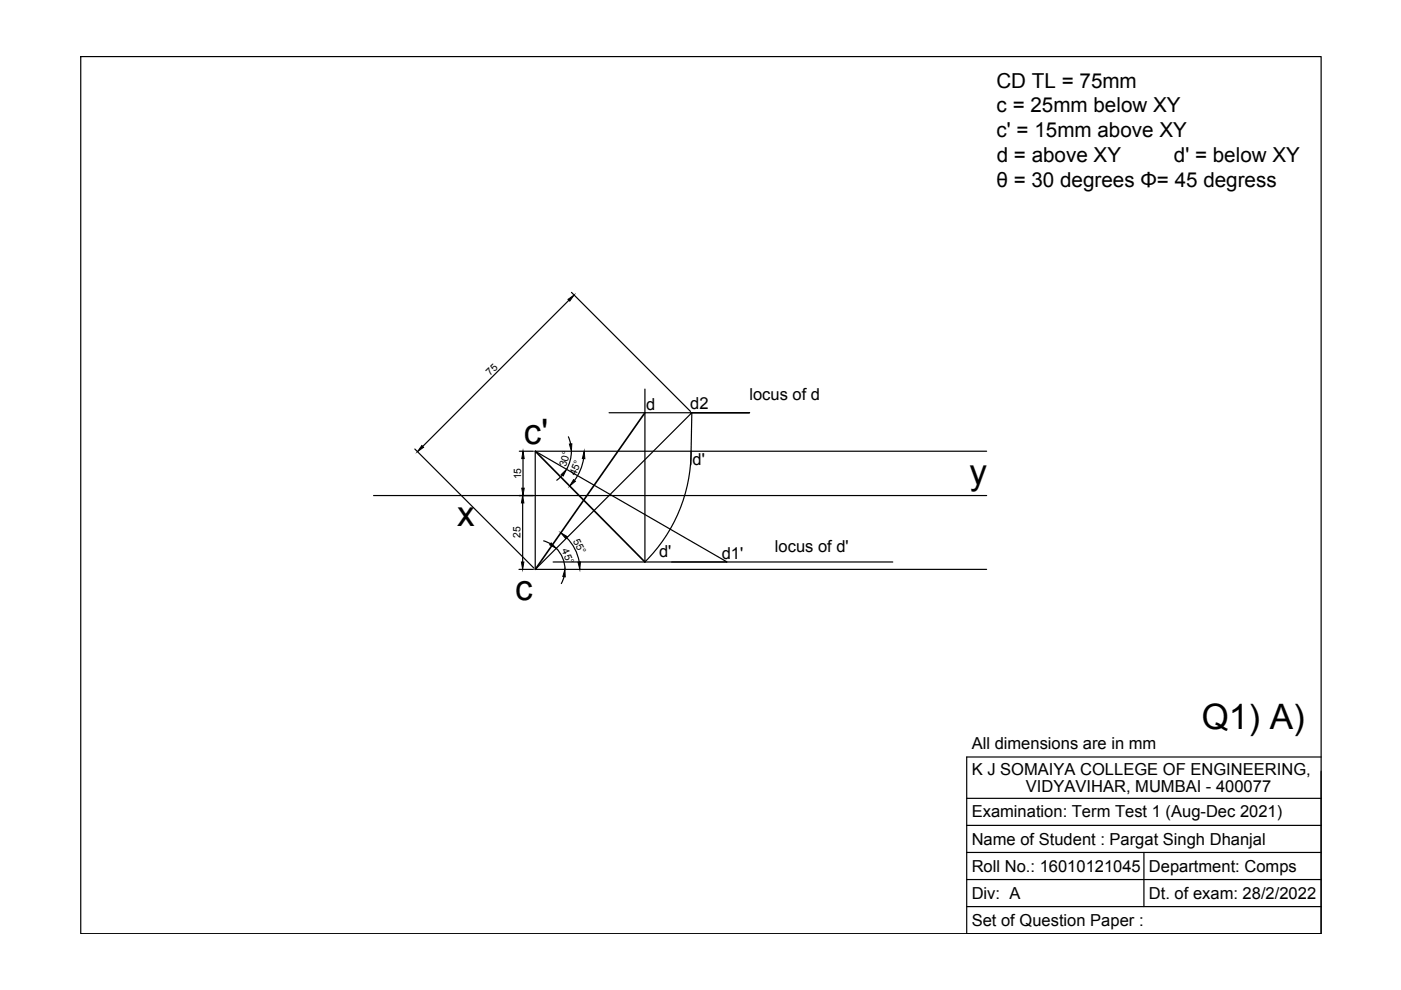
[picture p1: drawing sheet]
<svg xmlns="http://www.w3.org/2000/svg" width="297mm" height="210mm" viewBox="0 0 297 210" stroke-linecap="round" stroke-linejoin="round" font-family="sans-serif">
<!-- layer: 0 -->
<g fill="none" stroke="#000" stroke-width=".25">
<path d="M17.1 12h263v186h-263zM120.6 63.7l-31 31M121.2 62l25.2 25.2M88 95.2l25.2 25.2M110.1 95.7h3M110.9 97.2v6.3M113.5 95.7v25M113.5 95.7l40.7 23.5h-36.9M113.5 95.7h95.7M120.5 92.6l.5 1.5M121.1 95.7l-.3 2.2-.7 1.6M123.7 97.2l-.5 2.1-1.4 2.6"/>
<path d="M129.1 87.5h29.8h-12.2l-33.2 33.2M136.7 82.5v36.6a33 33 0 0 0 9.8-23.4M146.7 87.5l-.2 11.1M79.2 105.1h130M110.8 106.6v12.6M115.3 114.7l1.4 .6M117.9 116.3l1.3 1.7 .4 1.3 .2 1.4M119.2 100.8l-1.2 1M120.1 114a9.5 9.5 0 0 1 2.7 5.2M142.4 119.2h46.9M110 120.7h3.1M113.5 120.7h95.7"/>
<path d="M119.6 122.3l-.6 1.4M205 169.3h75.1M205 175h75.1M280.1 160.5h-75.1v37.5h75.1v-34.5M205 180.7h75.1M205 186.5h75.1M205 192.2h75.1M242.5 180.7v11.5"/>
</g>
<g fill="#000" stroke="#000" stroke-width=".21">
<path d="M120.4 63.5l1.3-.9-.9 1.2zM89.4 94.5l.4 .3-1.3 1zM110.9 95.7l.2 1.5h-.5zM120.7 94.1h.5l-.1 1.6zM123.9 95.7l.1 1.6-.5-.1zM110.8 105.1l.3 1.5h-.6zM110.5 119.2h.6l-.3 1.5zM110.6 103.5h.5l-.2 1.6zM116.9 115.1l1 1.2-1.4-.8zM119 100.6l1.1-1.1-.7 1.4zM118.9 113l1.4 .8-.4 .4zM121.6 101.7l.4 .3-1.2 1z"/>
<path d="M122.5 119.2l.6-.1-.2 1.6zM119.8 120.7v1.6l-.5-.1z"/>
</g>
<path d="M113.5 95.7l23.2 23.5M136.7 87.5l-23.2 33.2" fill="none" stroke="#000" stroke-width=".35"/>
<g font-size="7.4">
<text x="111.1" y="94.1">c'</text>
<text x="205.6" y="102.7">y</text>
<text x="96.9" y="111.5">x</text>
<text x="109.2" y="127.3">c</text>
<text x="254.8" y="154.6">Q1) A)</text>
</g>
<g font-size="4.4">
<text x="211.3" y="18.6">CD TL = 75mm</text>
<text x="211.3" y="23.9">c = 25mm below XY</text>
<text x="211.3" y="29.1">c' = 15mm above XY</text>
<text x="211.3" y="34.3">d = above XY</text>
<text x="248.9" y="34.3">d' = below XY</text>
<text x="211.3" y="39.6">θ = 30 degrees Φ= 45 degress</text>
</g>
<g font-size="3.5">
<text x="137" y="86.9">d</text>
<text x="146.4" y="86.7">d2</text>
<text x="158.9" y="84.8">locus of d</text>
<text x="146.8" y="98.7">d'</text>
<text x="139.7" y="118.1">d'</text>
<text x="153" y="118.6">d1'</text>
<text x="164.3" y="117.1">locus of d'</text>
<text x="206" y="158.8">All dimensions are in mm</text>
<text x="206" y="164.2">K J SOMAIYA COLLEGE OF ENGINEERING,</text>
<text x="217.5" y="167.9">VIDYAVIHAR, MUMBAI - 400077</text>
<text x="206" y="173.3">Examination: Term Test 1 (Aug-Dec 2021)</text>
<text x="206" y="179.1">Name of Student : Pargat Singh Dhanjal</text>
<text x="206" y="184.8">Roll No.: 16010121045</text>
<text x="243.6" y="184.8">Department: Comps</text>
<text x="206" y="190.5">Div: A</text>
<text x="243.6" y="190.5">Dt. of exam: 28/2/2022</text>
<text x="206" y="196.3">Set of Question Paper :</text>
</g>
<g font-size="2.2">
<text x="104" y="79.7" transform="rotate(-45 104 79.7)">75</text>
<text x="110.5" y="101.7" transform="rotate(-90 110.5 101.7)">15</text>
<text x="120.1" y="99.1" transform="rotate(-75 120.1 99.1)">30°</text>
<text x="122.1" y="101" transform="rotate(-67 122.1 101)">45°</text>
<text x="110.4" y="114.1" transform="rotate(-90 110.4 114.1)">25</text>
<text x="119.1" y="116.7" transform="rotate(67 119.1 116.7)">45°</text>
<text x="121.5" y="114.7" transform="rotate(63 121.5 114.7)">55°</text>
</g>
</svg>
